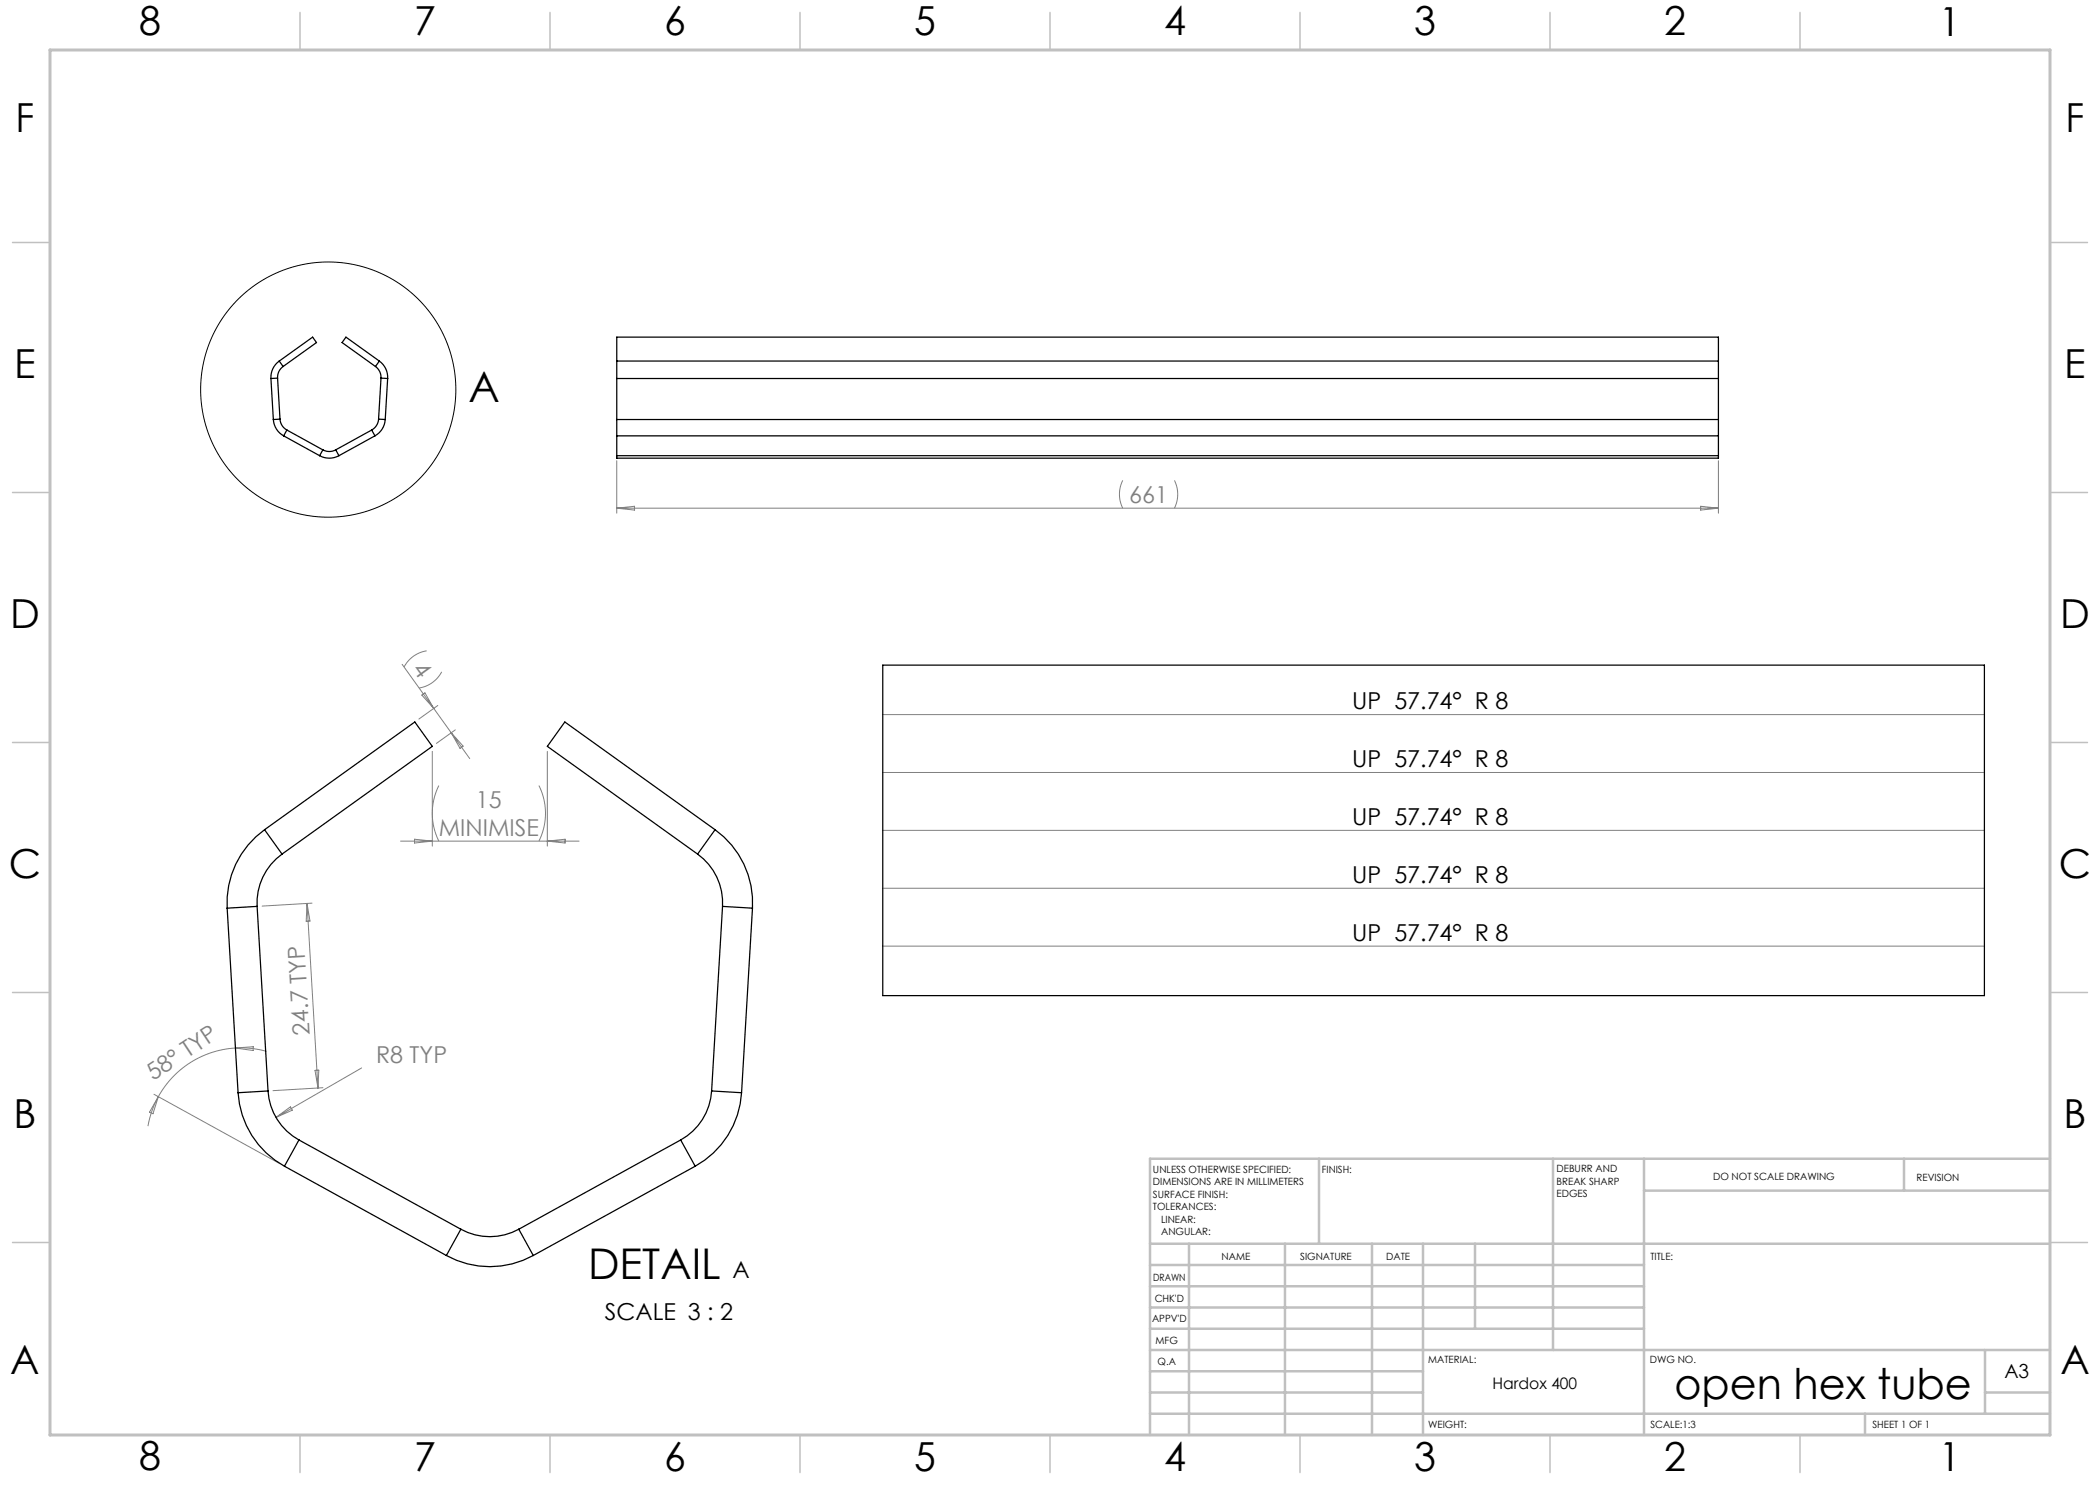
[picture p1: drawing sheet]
<svg xmlns="http://www.w3.org/2000/svg" width="420mm" height="297mm" viewBox="0 0 420 297" stroke-linecap="round" stroke-linejoin="round" font-family="sans-serif">
<circle cx="65.6" cy="77.9" r="25.5" fill="none" stroke="#000" stroke-width=".2"/>
<g fill="none" stroke="#808080" stroke-width=".2">
<path d="M123.4 92.1v10.5M224.5 96.1a6.2 6.2 0 0 0 0 5.5M234.9 96.1a6.2 6.2 0 0 1 0 5.5M343.7 92.1v10.5M123.4 101.6h220.3M123.4 101.6l3.5-.3v.7zM340.1 101.3l3.6 .3-3.6 .4zM80.4 132.9l13.5 18.8M84.4 139l.6-.4 1.7 3.1zM85.3 130.2a6.2 6.2 0 0 0-4.5 3.2M88.3 134.4a6.2 6.2 0 0 1-4.5 3.2M86.5 150.3v18.9"/>
<path d="M87.6 141.1l-3.8 2.7M87.8 157.1a12.4 12.4 0 0 0 0 11.1M90.2 146.6l2.4 2.6-.6 .5zM91.1 146l-3.8 2.7M107.8 157.1a12.4 12.4 0 0 1 0 11.1M109.5 150.3v18.9M176.5 154.5h220.4M176.5 142.9h220.4M80.1 168.2h35.7M82.9 167.8l3.6 .4-3.6 .4zM109.5 168.2l3.5-.4v.8zM176.5 177.7h220.4"/>
<path d="M176.5 166.1h220.4M61.4 180.7l2.2 36.9M61.4 180.7l.6 3.5-.8 .1zM62.4 180.6l-10 .6M176.5 189.2h220.4M30.8 218.9l25.2 13.9M31.7 219.3a18.9 18.9 0 0 0-2.1 5.9M31.7 219.3l-1.1 3.4-.7-.3zM47.1 209.6a18.9 18.9 0 0 0-15.4 9.7M47.1 209.6a18.9 18.9 0 0 1 6.2 .7M47.1 209.6l3.6-.3-.1 .8zM63 214.1l.8-.1-.2 3.6z"/>
<path d="M64.6 217.5l-10 .6M72.3 213.6l-17.1 9.9M55.2 223.5l2.9-2.1 .4 .6z"/>
</g>
<path d="M410 231.8v55.2h-187.2" fill="none" stroke="#c0c0c0" stroke-width=".2"/>
<g fill="none" stroke="#c0c0c0" stroke-width=".5">
<path d="M263.8 231.8v17M310.6 231.8v38.2M328.8 231.8v55.2M328.8 238.1h81.2M380.8 231.8v6.3M410 231.8h-180v55.2M230 248.8h180M230 257.3h98.8M230 253h98.8M237.8 248.8v38.2M257 248.8v38.2M274.4 248.8v38.2"/>
<path d="M284.6 248.8v38.2M295 248.8v17M230 265.8h98.8M230 261.5h98.8M230 278.5h54.6M230 274.3h54.6M230 270h180M397 278.5h13M397 270v12.8M230 282.8h180M373 282.8v4.2"/>
</g>
<g fill="none" stroke="#c0c0c0" stroke-width=".3">
<path d="M60 2.5v7.5M110 2.5v7.5M160 2.5v7.5M210 2.5v7.5M260 2.5v7.5M310 2.5v7.5M360 2.5v7.5M2.5 48.5h7.5M410 48.5h7.5M2.5 98.5h7.5M410 98.5h7.5M2.5 148.5h7.5"/>
<path d="M410 148.5h7.5M2.5 198.5h7.5M410 198.5h7.5M2.5 248.5h7.5M410 248.5h7.5M60 287v7.5M110 287v7.5M160 287v7.5M210 287v7.5M260 287v7.5M310 287v7.5M360 287v7.5"/>
</g>
<path d="M10 10h400v277h-400z" fill="none" stroke="#c0c0c0" stroke-width=".6"/>
<g fill="none" stroke="#000" stroke-width=".25">
<path d="M54.2 75.7l.5 8.2M55.5 75.6l-1.3 .1M55.5 75.6l.5 8.2M55.8 72.2a4 4 0 0 0-1.6 3.5M55.8 72.2l6.7-4.8 .8 1.1-6.7 4.8M55.8 72.2l.8 1.1M56.6 73.3a2.67 2.67 0 0 0-1.1 2.3M75.1 73.3a2.67 2.67 0 0 1 1.1 2.3M75.9 72.2a4 4 0 0 1 1.6 3.5M75.9 72.2l-.8 1.1M75.9 72.2l-6.7-4.8-.8 1.1 6.7 4.8M76.2 75.6l-.5 8.2"/>
<path d="M76.2 75.6l1.3 .1M77.5 75.7l-.5 8.2M123.4 72.2v3.5M123.4 75.7h220.3M123.4 72.2h220.3M123.4 72.2v-4.8h220.3v4.8M123.4 75.7v8.2M343.7 72.2v3.5M343.7 75.7v8.2M54.7 83.9a4 4 0 0 0 2 3.3M56 83.8a2.67 2.67 0 0 0 1.4 2.2M56 83.8l-1.3 .1"/>
<path d="M56.7 87.2l7.2 3.9M57.4 86l-.7 1.2M57.4 86l7.2 4M63.9 91.1a4 4 0 0 0 3.9 0M64.6 90a2.67 2.67 0 0 0 2.5 0M64.6 90l-.7 1.1M67.1 90l.7 1.1M74.3 86l-7.2 4M74.3 86l.7 1.2M75 87.2l-7.2 3.9M75.7 83.8a2.67 2.67 0 0 1-1.4 2.2M75.7 83.8l1.3 .1"/>
<path d="M77 83.9a4 4 0 0 1-2 3.3M123.4 83.9v3.3M123.4 91.1v.5h220.3v-.5M123.4 83.9h220.3M123.4 87.2v3.9M123.4 87.2h220.3M123.4 91.1h220.3M343.7 83.9v3.3M343.7 87.2v3.9M176.5 133h220.4v66.1h-220.4zM52.9 165.9a18 18 0 0 0-7.5 15.7M52.9 165.9l30.1-21.5 3.5 4.9-30.1 21.5"/>
<path d="M52.9 165.9l3.5 4.9M56.4 170.8a12 12 0 0 0-5 10.5M139.5 170.8a12 12 0 0 1 5 10.5M143 165.9a18 18 0 0 1 7.5 15.7M143 165.9l-3.5 4.9M143 165.9l-30-21.5-3.5 4.9 30 21.5M45.4 181.6l2.2 36.9M51.4 181.3l-6 .3M51.4 181.3l2.2 36.9M144.5 181.3l-2.2 36.9M144.5 181.3l6 .3M150.5 181.6l-2.2 36.9"/>
<path d="M47.6 218.5a18 18 0 0 0 9.3 14.7M53.6 218.2a12 12 0 0 0 6.2 9.8M53.6 218.2l-6 .3M142.3 218.2a12 12 0 0 1-6.2 9.8M142.3 218.2l6 .3M148.3 218.5a18 18 0 0 1-9.3 14.7M56.9 233.2l32.4 17.9M59.8 228l-2.9 5.2M59.8 228l32.4 17.8M136.1 228l-32.3 17.8M136.1 228l2.9 5.2M139 233.2l-32.3 17.9"/>
<path d="M89.3 251.1a18 18 0 0 0 17.4 0M92.2 245.8a12 12 0 0 0 11.6 0M92.2 245.8l-2.9 5.3M103.8 245.8l2.9 5.3"/>
</g>
<g font-size="8.5">
<text x="93.7" y="80.3">A</text>
<text x="117.6" y="255.7">DETAIL</text>
<text x="334.9" y="279.7">open hex tube</text>
</g>
<g font-size="8">
<text x="27.8" y="7">8</text>
<text x="82.8" y="7.1">7</text>
<text x="132.8" y="7.1">6</text>
<text x="182.8" y="7.1">5</text>
<text x="232.8" y="7.1">4</text>
<text x="282.8" y="7.1">3</text>
<text x="332.8" y="7.1">2</text>
<text x="387.8" y="7.1">1</text>
<text x="3.1" y="26.3">F</text>
<text x="413.1" y="26.3">F</text>
<text x="2.9" y="75.6">E</text>
<text x="412.9" y="75.6">E</text>
<text x="2" y="125.6">D</text>
<text x="412" y="125.6">D</text>
<text x="1.8" y="175.6">C</text>
<text x="411.8" y="175.6">C</text>
<text x="2.7" y="225.6">B</text>
<text x="412.7" y="225.6">B</text>
<text x="2.1" y="274.9">A</text>
<text x="412.1" y="274.8">A</text>
<text x="27.8" y="294">8</text>
<text x="82.8" y="294.1">7</text>
<text x="132.8" y="294.1">6</text>
<text x="182.8" y="294.1">5</text>
<text x="232.8" y="294.1">4</text>
<text x="282.8" y="294.1">3</text>
<text x="332.8" y="294.1">2</text>
<text x="387.8" y="294.1">1</text>
</g>
<g font-size="4.7" fill="#808080">
<text x="225.8" y="100.6">661</text>
<text x="82.4" y="133.9" transform="rotate(54 82.4 133.9)">4</text>
<text x="95.2" y="161.7">15</text>
<text x="87.8" y="167.2">MINIMISE</text>
<text x="61.9" y="206.9" transform="rotate(-93 61.9 206.9)">24.7 TYP</text>
<text x="75.2" y="212.6">R8 TYP</text>
<text x="30.6" y="216.2" transform="rotate(-34 30.6 216.2)">58° TYP</text>
</g>
<g font-size="4.7">
<text x="270.5" y="141.9">UP 57.74° R 8</text>
<text x="270.5" y="153.5">UP 57.74° R 8</text>
<text x="270.5" y="165">UP 57.74° R 8</text>
<text x="270.5" y="176.7">UP 57.74° R 8</text>
<text x="270.5" y="188.2">UP 57.74° R 8</text>
<text x="146.5" y="255.7">A</text>
<text x="121" y="263.9">SCALE 3 : 2</text>
</g>
<text font-size="3.9" x="400.9" y="275.5">A3</text>
<text font-size="3.2" x="298.5" y="277.9">Hardox 400</text>
<g font-size="2">
<text x="230.6" y="234.6">UNLESS OTHERWISE SPECIFIED:</text>
<text x="230.6" y="237.1">DIMENSIONS ARE IN MILLIMETERS</text>
<text x="230.6" y="239.6">SURFACE FINISH:</text>
<text x="264.4" y="234.6">FINISH:</text>
<text x="311.3" y="234.5">DEBURR AND</text>
<text x="311.3" y="237">BREAK SHARP</text>
<text x="311.3" y="239.5">EDGES</text>
<text x="342.6" y="236">DO NOT SCALE DRAWING</text>
<text x="383.3" y="236.2">REVISION</text>
<text x="230.6" y="242.1">TOLERANCES:</text>
<text x="232.2" y="244.6">LINEAR:</text>
<text x="232.2" y="247.1">ANGULAR:</text>
<text x="244.3" y="252">NAME</text>
<text x="260" y="251.9">SIGNATURE</text>
<text x="277.2" y="251.9">DATE</text>
<text x="330.1" y="251.9">TITLE:</text>
<text x="230.6" y="256.1">DRAWN</text>
<text x="230.9" y="260.3">CHK'D</text>
<text x="230.4" y="264.4">APPV'D</text>
<text x="231.1" y="268.8">MFG</text>
<text x="231.5" y="273">Q.A</text>
<text x="285.6" y="272.5">MATERIAL:</text>
<text x="330" y="272.5">DWG NO.</text>
<text x="285.6" y="285.5">WEIGHT:</text>
<text x="330.1" y="285.6">SCALE:1:3</text>
<text x="374.5" y="285.6">SHEET 1 OF 1</text>
</g>
</svg>
